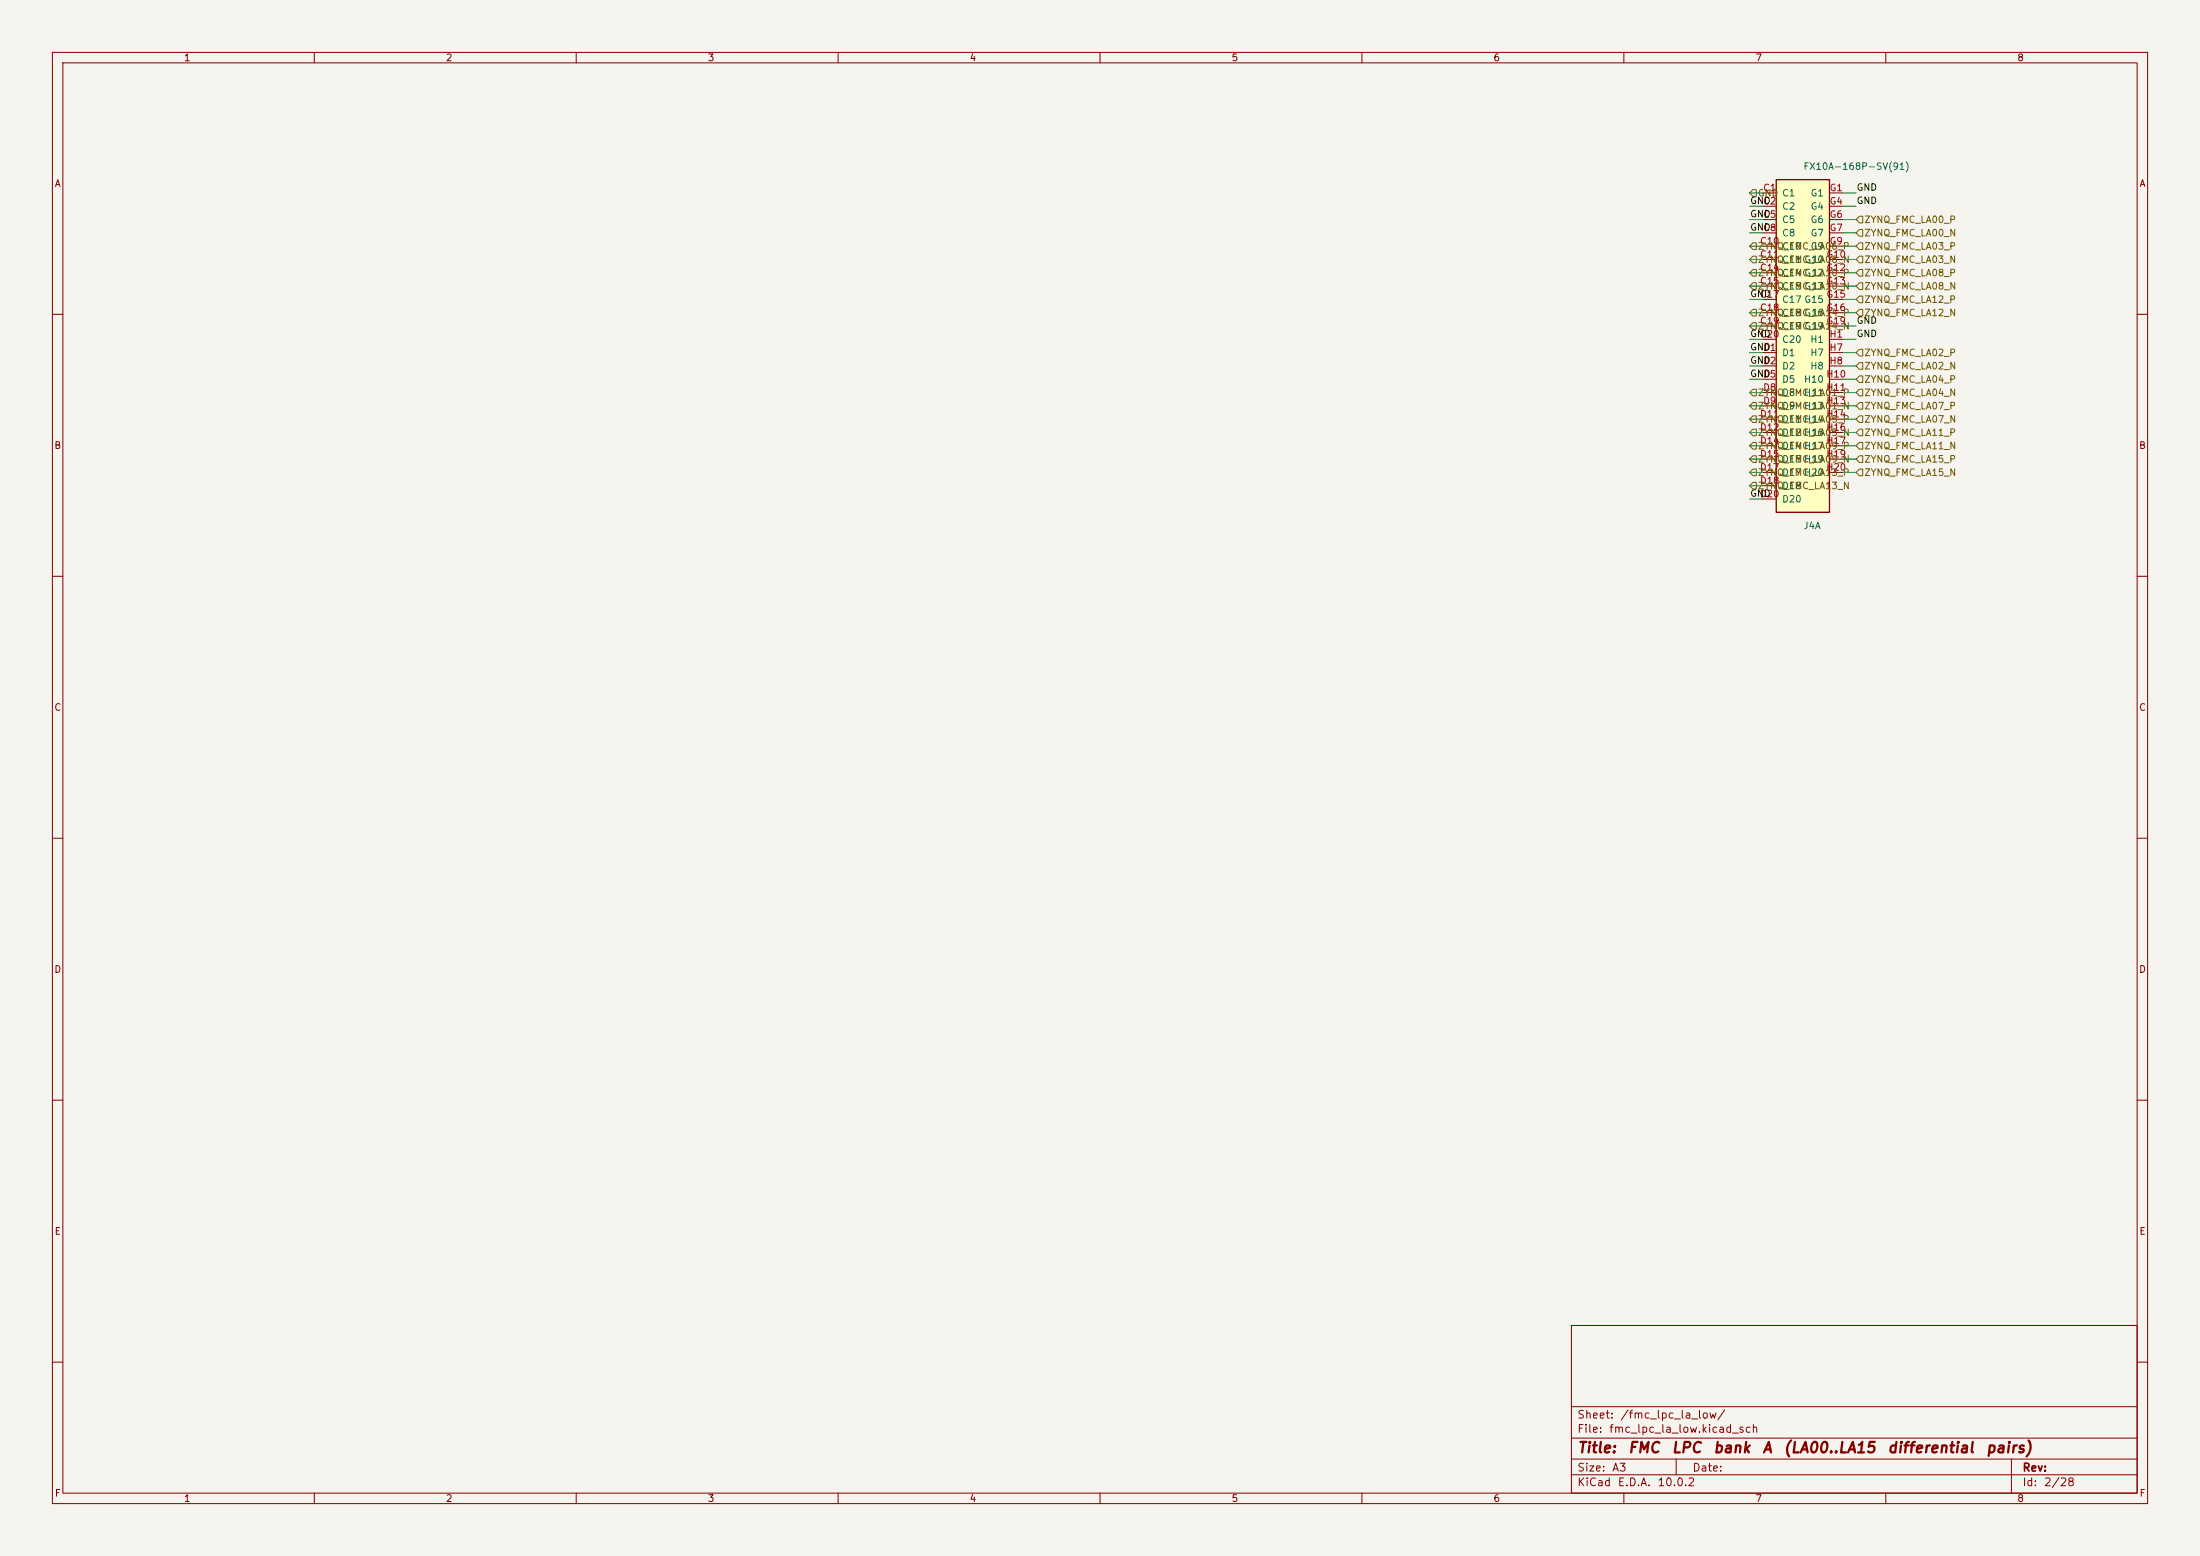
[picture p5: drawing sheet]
(kicad_sch
 (version 20250114)
 (generator "eeschema")
 (generator_version "9.0")
 (paper "A3")
 (title_block
  (title "FMC LPC bank A (LA00..LA15 differential pairs)"))
 (lib_symbols
  (symbol "FMC_LPC_LA_LOW:FMC_LPC_LA_LOW"
   (pin_numbers (hide no))
   (pin_names
    (offset 1.016) (hide no)) (exclude_from_sim yes) (in_bom yes) (on_board yes)
   (property "Reference" "J" (at 0 34.29 0) (effects (font (size 1.27 1.27))))
   (property "Value" "ASP-134604-01" (at 0 -34.29 0) (effects (font (size 1.27 1.27))))
   (property "Footprint" "Connector_Samtec:ASP-134604-01" (at 0 0 0) (effects (font (size 1.27 1.27)) hide))
   (symbol "FMC_LPC_LA_LOW_0_1"
    (rectangle (start -5.08 31.75) (end 5.08 -31.75) (stroke (width 0.254) (type default)) (fill (type background))))
   (symbol "FMC_LPC_LA_LOW_1_1"
    (pin passive line (at -7.62 29.21 0) (length 2.54) (name "C1" (effects (font (size 1.27 1.27)) (hide no))) (number "C1" (effects (font (size 1.27 1.27)))))
    (pin passive line (at -7.62 26.67 0) (length 2.54) (name "C2" (effects (font (size 1.27 1.27)) (hide no))) (number "C2" (effects (font (size 1.27 1.27)))))
    (pin passive line (at -7.62 24.13 0) (length 2.54) (name "C5" (effects (font (size 1.27 1.27)) (hide no))) (number "C5" (effects (font (size 1.27 1.27)))))
    (pin passive line (at -7.62 21.59 0) (length 2.54) (name "C8" (effects (font (size 1.27 1.27)) (hide no))) (number "C8" (effects (font (size 1.27 1.27)))))
    (pin passive line (at -7.62 19.05 0) (length 2.54) (name "C10" (effects (font (size 1.27 1.27)) (hide no))) (number "C10" (effects (font (size 1.27 1.27)))))
    (pin passive line (at -7.62 16.51 0) (length 2.54) (name "C11" (effects (font (size 1.27 1.27)) (hide no))) (number "C11" (effects (font (size 1.27 1.27)))))
    (pin passive line (at -7.62 13.97 0) (length 2.54) (name "C14" (effects (font (size 1.27 1.27)) (hide no))) (number "C14" (effects (font (size 1.27 1.27)))))
    (pin passive line (at -7.62 11.43 0) (length 2.54) (name "C15" (effects (font (size 1.27 1.27)) (hide no))) (number "C15" (effects (font (size 1.27 1.27)))))
    (pin passive line (at -7.62 8.89 0) (length 2.54) (name "C17" (effects (font (size 1.27 1.27)) (hide no))) (number "C17" (effects (font (size 1.27 1.27)))))
    (pin passive line (at -7.62 6.35 0) (length 2.54) (name "C18" (effects (font (size 1.27 1.27)) (hide no))) (number "C18" (effects (font (size 1.27 1.27)))))
    (pin passive line (at -7.62 3.81 0) (length 2.54) (name "C19" (effects (font (size 1.27 1.27)) (hide no))) (number "C19" (effects (font (size 1.27 1.27)))))
    (pin passive line (at -7.62 1.27 0) (length 2.54) (name "C20" (effects (font (size 1.27 1.27)) (hide no))) (number "C20" (effects (font (size 1.27 1.27)))))
    (pin passive line (at -7.62 -1.27 0) (length 2.54) (name "D1" (effects (font (size 1.27 1.27)) (hide no))) (number "D1" (effects (font (size 1.27 1.27)))))
    (pin passive line (at -7.62 -3.81 0) (length 2.54) (name "D2" (effects (font (size 1.27 1.27)) (hide no))) (number "D2" (effects (font (size 1.27 1.27)))))
    (pin passive line (at -7.62 -6.35 0) (length 2.54) (name "D5" (effects (font (size 1.27 1.27)) (hide no))) (number "D5" (effects (font (size 1.27 1.27)))))
    (pin passive line (at -7.62 -8.89 0) (length 2.54) (name "D8" (effects (font (size 1.27 1.27)) (hide no))) (number "D8" (effects (font (size 1.27 1.27)))))
    (pin passive line (at -7.62 -11.43 0) (length 2.54) (name "D9" (effects (font (size 1.27 1.27)) (hide no))) (number "D9" (effects (font (size 1.27 1.27)))))
    (pin passive line (at -7.62 -13.97 0) (length 2.54) (name "D11" (effects (font (size 1.27 1.27)) (hide no))) (number "D11" (effects (font (size 1.27 1.27)))))
    (pin passive line (at -7.62 -16.51 0) (length 2.54) (name "D12" (effects (font (size 1.27 1.27)) (hide no))) (number "D12" (effects (font (size 1.27 1.27)))))
    (pin passive line (at -7.62 -19.05 0) (length 2.54) (name "D14" (effects (font (size 1.27 1.27)) (hide no))) (number "D14" (effects (font (size 1.27 1.27)))))
    (pin passive line (at -7.62 -21.59 0) (length 2.54) (name "D15" (effects (font (size 1.27 1.27)) (hide no))) (number "D15" (effects (font (size 1.27 1.27)))))
    (pin passive line (at -7.62 -24.13 0) (length 2.54) (name "D17" (effects (font (size 1.27 1.27)) (hide no))) (number "D17" (effects (font (size 1.27 1.27)))))
    (pin passive line (at -7.62 -26.67 0) (length 2.54) (name "D18" (effects (font (size 1.27 1.27)) (hide no))) (number "D18" (effects (font (size 1.27 1.27)))))
    (pin passive line (at -7.62 -29.21 0) (length 2.54) (name "D20" (effects (font (size 1.27 1.27)) (hide no))) (number "D20" (effects (font (size 1.27 1.27)))))
    (pin passive line (at 7.62 29.21 180) (length 2.54) (name "G1" (effects (font (size 1.27 1.27)) (hide no))) (number "G1" (effects (font (size 1.27 1.27)))))
    (pin passive line (at 7.62 26.67 180) (length 2.54) (name "G4" (effects (font (size 1.27 1.27)) (hide no))) (number "G4" (effects (font (size 1.27 1.27)))))
    (pin passive line (at 7.62 24.13 180) (length 2.54) (name "G6" (effects (font (size 1.27 1.27)) (hide no))) (number "G6" (effects (font (size 1.27 1.27)))))
    (pin passive line (at 7.62 21.59 180) (length 2.54) (name "G7" (effects (font (size 1.27 1.27)) (hide no))) (number "G7" (effects (font (size 1.27 1.27)))))
    (pin passive line (at 7.62 19.05 180) (length 2.54) (name "G9" (effects (font (size 1.27 1.27)) (hide no))) (number "G9" (effects (font (size 1.27 1.27)))))
    (pin passive line (at 7.62 16.51 180) (length 2.54) (name "G10" (effects (font (size 1.27 1.27)) (hide no))) (number "G10" (effects (font (size 1.27 1.27)))))
    (pin passive line (at 7.62 13.97 180) (length 2.54) (name "G12" (effects (font (size 1.27 1.27)) (hide no))) (number "G12" (effects (font (size 1.27 1.27)))))
    (pin passive line (at 7.62 11.43 180) (length 2.54) (name "G13" (effects (font (size 1.27 1.27)) (hide no))) (number "G13" (effects (font (size 1.27 1.27)))))
    (pin passive line (at 7.62 8.89 180) (length 2.54) (name "G15" (effects (font (size 1.27 1.27)) (hide no))) (number "G15" (effects (font (size 1.27 1.27)))))
    (pin passive line (at 7.62 6.35 180) (length 2.54) (name "G16" (effects (font (size 1.27 1.27)) (hide no))) (number "G16" (effects (font (size 1.27 1.27)))))
    (pin passive line (at 7.62 3.81 180) (length 2.54) (name "G19" (effects (font (size 1.27 1.27)) (hide no))) (number "G19" (effects (font (size 1.27 1.27)))))
    (pin passive line (at 7.62 1.27 180) (length 2.54) (name "H1" (effects (font (size 1.27 1.27)) (hide no))) (number "H1" (effects (font (size 1.27 1.27)))))
    (pin passive line (at 7.62 -1.27 180) (length 2.54) (name "H7" (effects (font (size 1.27 1.27)) (hide no))) (number "H7" (effects (font (size 1.27 1.27)))))
    (pin passive line (at 7.62 -3.81 180) (length 2.54) (name "H8" (effects (font (size 1.27 1.27)) (hide no))) (number "H8" (effects (font (size 1.27 1.27)))))
    (pin passive line (at 7.62 -6.35 180) (length 2.54) (name "H10" (effects (font (size 1.27 1.27)) (hide no))) (number "H10" (effects (font (size 1.27 1.27)))))
    (pin passive line (at 7.62 -8.89 180) (length 2.54) (name "H11" (effects (font (size 1.27 1.27)) (hide no))) (number "H11" (effects (font (size 1.27 1.27)))))
    (pin passive line (at 7.62 -11.43 180) (length 2.54) (name "H13" (effects (font (size 1.27 1.27)) (hide no))) (number "H13" (effects (font (size 1.27 1.27)))))
    (pin passive line (at 7.62 -13.97 180) (length 2.54) (name "H14" (effects (font (size 1.27 1.27)) (hide no))) (number "H14" (effects (font (size 1.27 1.27)))))
    (pin passive line (at 7.62 -16.51 180) (length 2.54) (name "H16" (effects (font (size 1.27 1.27)) (hide no))) (number "H16" (effects (font (size 1.27 1.27)))))
    (pin passive line (at 7.62 -19.05 180) (length 2.54) (name "H17" (effects (font (size 1.27 1.27)) (hide no))) (number "H17" (effects (font (size 1.27 1.27)))))
    (pin passive line (at 7.62 -21.59 180) (length 2.54) (name "H19" (effects (font (size 1.27 1.27)) (hide no))) (number "H19" (effects (font (size 1.27 1.27)))))
    (pin passive line (at 7.62 -24.13 180) (length 2.54) (name "H20" (effects (font (size 1.27 1.27)) (hide no))) (number "H20" (effects (font (size 1.27 1.27))))))
   (embedded_fonts no)))
 (symbol
  (lib_id "FMC_LPC_LA_LOW:FMC_LPC_LA_LOW")
  (at 344.17 66.04 0)
  (unit 1)
  (exclude_from_sim no)
  (in_bom yes)
  (on_board yes)
  (dnp no)
  (fields_autoplaced no)
  (property "Reference" "J4A" (at 344.17 100.33 0.0000) (effects (font (size 1.27 1.27)) (justify left)))
  (property "Value" "FX10A-168P-SV(91)" (at 344.17 31.75 0.0000) (effects (font (size 1.27 1.27)) (justify left)))
  (property "Footprint" "Connector_FFC-FPC:FX10A-168P-SV1" (at 344.17 66.04 0.0000) (effects (font (size 1.27 1.27)) (hide yes)))
  (property "LCSC" "C6624664" (at 346.71 71.1199 0) (effects (hide yes) (font (size 1.27 1.27)) (justify left)))
  (property "Datasheet" "https://www.hirose.com/en/product/document?clcode=CL0681-2024-7-91&productname=FX10A-168P-SV(91)&series=FX10A" (at 344.17 66.04 0) (effects (hide yes) (font (size 1.27 1.27)) (hide yes)))
  (pin "C1")
  (pin "C2")
  (pin "C5")
  (pin "C8")
  (pin "C10")
  (pin "C11")
  (pin "C14")
  (pin "C15")
  (pin "C17")
  (pin "C18")
  (pin "C19")
  (pin "C20")
  (pin "D1")
  (pin "D2")
  (pin "D5")
  (pin "D8")
  (pin "D9")
  (pin "D11")
  (pin "D12")
  (pin "D14")
  (pin "D15")
  (pin "D17")
  (pin "D18")
  (pin "D20")
  (pin "G1")
  (pin "G4")
  (pin "G6")
  (pin "G7")
  (pin "G9")
  (pin "G10")
  (pin "G12")
  (pin "G13")
  (pin "G15")
  (pin "G16")
  (pin "G19")
  (pin "H1")
  (pin "H7")
  (pin "H8")
  (pin "H10")
  (pin "H11")
  (pin "H13")
  (pin "H14")
  (pin "H16")
  (pin "H17")
  (pin "H19")
  (pin "H20"))
 (wire
  (pts (xy 334.01 41.91) (xy 336.55 41.91))
  (stroke (width 0) (type default)))
 (wire
  (pts (xy 351.79 41.91) (xy 354.33 41.91))
  (stroke (width 0) (type default)))
 (wire
  (pts (xy 334.01 44.45) (xy 336.55 44.45))
  (stroke (width 0) (type default)))
 (wire
  (pts (xy 351.79 44.45) (xy 354.33 44.45))
  (stroke (width 0) (type default)))
 (wire
  (pts (xy 334.01 74.93) (xy 336.55 74.93))
  (stroke (width 0) (type default)))
 (wire
  (pts (xy 351.79 74.93) (xy 354.33 74.93))
  (stroke (width 0) (type default)))
 (wire
  (pts (xy 334.01 77.47) (xy 336.55 77.47))
  (stroke (width 0) (type default)))
 (wire
  (pts (xy 351.79 77.47) (xy 354.33 77.47))
  (stroke (width 0) (type default)))
 (wire
  (pts (xy 334.01 67.31) (xy 336.55 67.31))
  (stroke (width 0) (type default)))
 (wire
  (pts (xy 351.79 67.31) (xy 354.33 67.31))
  (stroke (width 0) (type default)))
 (wire
  (pts (xy 334.01 69.85) (xy 336.55 69.85))
  (stroke (width 0) (type default)))
 (wire
  (pts (xy 351.79 69.85) (xy 354.33 69.85))
  (stroke (width 0) (type default)))
 (wire
  (pts (xy 334.01 46.99) (xy 336.55 46.99))
  (stroke (width 0) (type default)))
 (wire
  (pts (xy 351.79 46.99) (xy 354.33 46.99))
  (stroke (width 0) (type default)))
 (wire
  (pts (xy 334.01 49.53) (xy 336.55 49.53))
  (stroke (width 0) (type default)))
 (wire
  (pts (xy 351.79 49.53) (xy 354.33 49.53))
  (stroke (width 0) (type default)))
 (wire
  (pts (xy 334.01 72.39) (xy 336.55 72.39))
  (stroke (width 0) (type default)))
 (wire
  (pts (xy 351.79 72.39) (xy 354.33 72.39))
  (stroke (width 0) (type default)))
 (wire
  (pts (xy 334.01 80.01) (xy 336.55 80.01))
  (stroke (width 0) (type default)))
 (wire
  (pts (xy 351.79 80.01) (xy 354.33 80.01))
  (stroke (width 0) (type default)))
 (wire
  (pts (xy 334.01 82.55) (xy 336.55 82.55))
  (stroke (width 0) (type default)))
 (wire
  (pts (xy 351.79 82.55) (xy 354.33 82.55))
  (stroke (width 0) (type default)))
 (wire
  (pts (xy 334.01 52.07) (xy 336.55 52.07))
  (stroke (width 0) (type default)))
 (wire
  (pts (xy 351.79 52.07) (xy 354.33 52.07))
  (stroke (width 0) (type default)))
 (wire
  (pts (xy 334.01 54.61) (xy 336.55 54.61))
  (stroke (width 0) (type default)))
 (wire
  (pts (xy 351.79 54.61) (xy 354.33 54.61))
  (stroke (width 0) (type default)))
 (wire
  (pts (xy 334.01 85.09) (xy 336.55 85.09))
  (stroke (width 0) (type default)))
 (wire
  (pts (xy 351.79 85.09) (xy 354.33 85.09))
  (stroke (width 0) (type default)))
 (wire
  (pts (xy 334.01 87.63) (xy 336.55 87.63))
  (stroke (width 0) (type default)))
 (wire
  (pts (xy 351.79 87.63) (xy 354.33 87.63))
  (stroke (width 0) (type default)))
 (wire
  (pts (xy 334.01 57.15) (xy 336.55 57.15))
  (stroke (width 0) (type default)))
 (wire
  (pts (xy 351.79 57.15) (xy 354.33 57.15))
  (stroke (width 0) (type default)))
 (wire
  (pts (xy 334.01 59.69) (xy 336.55 59.69))
  (stroke (width 0) (type default)))
 (wire
  (pts (xy 351.79 59.69) (xy 354.33 59.69))
  (stroke (width 0) (type default)))
 (wire
  (pts (xy 334.01 90.17) (xy 336.55 90.17))
  (stroke (width 0) (type default)))
 (wire
  (pts (xy 351.79 90.17) (xy 354.33 90.17))
  (stroke (width 0) (type default)))
 (wire
  (pts (xy 334.01 92.71) (xy 336.55 92.71))
  (stroke (width 0) (type default)))
 (wire
  (pts (xy 334.01 62.23) (xy 336.55 62.23))
  (stroke (width 0) (type default)))
 (wire
  (pts (xy 351.79 62.23) (xy 354.33 62.23))
  (stroke (width 0) (type default)))
 (wire
  (pts (xy 334.01 36.83) (xy 336.55 36.83))
  (stroke (width 0) (type default)))
 (wire
  (pts (xy 351.79 36.83) (xy 354.33 36.83))
  (stroke (width 0) (type default)))
 (wire
  (pts (xy 334.01 39.37) (xy 336.55 39.37))
  (stroke (width 0) (type default)))
 (wire
  (pts (xy 351.79 39.37) (xy 354.33 39.37))
  (stroke (width 0) (type default)))
 (wire
  (pts (xy 334.01 64.77) (xy 336.55 64.77))
  (stroke (width 0) (type default)))
 (wire
  (pts (xy 351.79 64.77) (xy 354.33 64.77))
  (stroke (width 0) (type default)))
 (wire
  (pts (xy 334.01 95.25) (xy 336.55 95.25))
  (stroke (width 0) (type default)))
 (label "GND"
  (at 334.01 39.37 180)
  (effects (font (size 1.27 1.27)) (justify left bottom)))
 (label "GND"
  (at 334.01 41.91 180)
  (effects (font (size 1.27 1.27)) (justify left bottom)))
 (label "GND"
  (at 334.01 44.45 180)
  (effects (font (size 1.27 1.27)) (justify left bottom)))
 (label "GND"
  (at 334.01 57.15 180)
  (effects (font (size 1.27 1.27)) (justify left bottom)))
 (label "GND"
  (at 334.01 64.77 180)
  (effects (font (size 1.27 1.27)) (justify left bottom)))
 (label "GND"
  (at 334.01 67.31 180)
  (effects (font (size 1.27 1.27)) (justify left bottom)))
 (label "GND"
  (at 334.01 69.85 180)
  (effects (font (size 1.27 1.27)) (justify left bottom)))
 (label "GND"
  (at 334.01 72.39 180)
  (effects (font (size 1.27 1.27)) (justify left bottom)))
 (label "GND"
  (at 334.01 95.25 180)
  (effects (font (size 1.27 1.27)) (justify left bottom)))
 (label "GND"
  (at 354.33 36.83 0.0000)
  (effects (font (size 1.27 1.27)) (justify left bottom)))
 (label "GND"
  (at 354.33 39.37 0.0000)
  (effects (font (size 1.27 1.27)) (justify left bottom)))
 (label "GND"
  (at 354.33 62.23 0.0000)
  (effects (font (size 1.27 1.27)) (justify left bottom)))
 (label "GND"
  (at 354.33 64.77 0.0000)
  (effects (font (size 1.27 1.27)) (justify left bottom)))
 (hierarchical_label "GND"
  (shape input)
  (at 334.01 36.83 180)
  (effects (font (size 1.27 1.27)) (justify left)))
 (hierarchical_label "ZYNQ_FMC_LA00_P"
  (shape input)
  (at 354.33 41.91 0.0000)
  (effects (font (size 1.27 1.27)) (justify left)))
 (hierarchical_label "ZYNQ_FMC_LA00_N"
  (shape input)
  (at 354.33 44.45 0.0000)
  (effects (font (size 1.27 1.27)) (justify left)))
 (hierarchical_label "ZYNQ_FMC_LA01_P"
  (shape input)
  (at 334.01 74.93 180)
  (effects (font (size 1.27 1.27)) (justify left)))
 (hierarchical_label "ZYNQ_FMC_LA01_N"
  (shape input)
  (at 334.01 77.47 180)
  (effects (font (size 1.27 1.27)) (justify left)))
 (hierarchical_label "ZYNQ_FMC_LA02_P"
  (shape input)
  (at 354.33 67.31 0.0000)
  (effects (font (size 1.27 1.27)) (justify left)))
 (hierarchical_label "ZYNQ_FMC_LA02_N"
  (shape input)
  (at 354.33 69.85 0.0000)
  (effects (font (size 1.27 1.27)) (justify left)))
 (hierarchical_label "ZYNQ_FMC_LA03_P"
  (shape input)
  (at 354.33 46.99 0.0000)
  (effects (font (size 1.27 1.27)) (justify left)))
 (hierarchical_label "ZYNQ_FMC_LA03_N"
  (shape input)
  (at 354.33 49.53 0.0000)
  (effects (font (size 1.27 1.27)) (justify left)))
 (hierarchical_label "ZYNQ_FMC_LA04_P"
  (shape input)
  (at 354.33 72.39 0.0000)
  (effects (font (size 1.27 1.27)) (justify left)))
 (hierarchical_label "ZYNQ_FMC_LA04_N"
  (shape input)
  (at 354.33 74.93 0.0000)
  (effects (font (size 1.27 1.27)) (justify left)))
 (hierarchical_label "ZYNQ_FMC_LA05_P"
  (shape input)
  (at 334.01 80.01 180)
  (effects (font (size 1.27 1.27)) (justify left)))
 (hierarchical_label "ZYNQ_FMC_LA05_N"
  (shape input)
  (at 334.01 82.55 180)
  (effects (font (size 1.27 1.27)) (justify left)))
 (hierarchical_label "ZYNQ_FMC_LA06_P"
  (shape input)
  (at 334.01 46.99 180)
  (effects (font (size 1.27 1.27)) (justify left)))
 (hierarchical_label "ZYNQ_FMC_LA06_N"
  (shape input)
  (at 334.01 49.53 180)
  (effects (font (size 1.27 1.27)) (justify left)))
 (hierarchical_label "ZYNQ_FMC_LA07_P"
  (shape input)
  (at 354.33 77.47 0.0000)
  (effects (font (size 1.27 1.27)) (justify left)))
 (hierarchical_label "ZYNQ_FMC_LA07_N"
  (shape input)
  (at 354.33 80.01 0.0000)
  (effects (font (size 1.27 1.27)) (justify left)))
 (hierarchical_label "ZYNQ_FMC_LA08_P"
  (shape input)
  (at 354.33 52.07 0.0000)
  (effects (font (size 1.27 1.27)) (justify left)))
 (hierarchical_label "ZYNQ_FMC_LA08_N"
  (shape input)
  (at 354.33 54.61 0.0000)
  (effects (font (size 1.27 1.27)) (justify left)))
 (hierarchical_label "ZYNQ_FMC_LA09_P"
  (shape input)
  (at 334.01 85.09 180)
  (effects (font (size 1.27 1.27)) (justify left)))
 (hierarchical_label "ZYNQ_FMC_LA09_N"
  (shape input)
  (at 334.01 87.63 180)
  (effects (font (size 1.27 1.27)) (justify left)))
 (hierarchical_label "ZYNQ_FMC_LA10_P"
  (shape input)
  (at 334.01 52.07 180)
  (effects (font (size 1.27 1.27)) (justify left)))
 (hierarchical_label "ZYNQ_FMC_LA10_N"
  (shape input)
  (at 334.01 54.61 180)
  (effects (font (size 1.27 1.27)) (justify left)))
 (hierarchical_label "ZYNQ_FMC_LA11_P"
  (shape input)
  (at 354.33 82.55 0.0000)
  (effects (font (size 1.27 1.27)) (justify left)))
 (hierarchical_label "ZYNQ_FMC_LA11_N"
  (shape input)
  (at 354.33 85.09 0.0000)
  (effects (font (size 1.27 1.27)) (justify left)))
 (hierarchical_label "ZYNQ_FMC_LA12_P"
  (shape input)
  (at 354.33 57.15 0.0000)
  (effects (font (size 1.27 1.27)) (justify left)))
 (hierarchical_label "ZYNQ_FMC_LA12_N"
  (shape input)
  (at 354.33 59.69 0.0000)
  (effects (font (size 1.27 1.27)) (justify left)))
 (hierarchical_label "ZYNQ_FMC_LA13_P"
  (shape input)
  (at 334.01 90.17 180)
  (effects (font (size 1.27 1.27)) (justify left)))
 (hierarchical_label "ZYNQ_FMC_LA13_N"
  (shape input)
  (at 334.01 92.71 180)
  (effects (font (size 1.27 1.27)) (justify left)))
 (hierarchical_label "ZYNQ_FMC_LA14_P"
  (shape input)
  (at 334.01 59.69 180)
  (effects (font (size 1.27 1.27)) (justify left)))
 (hierarchical_label "ZYNQ_FMC_LA14_N"
  (shape input)
  (at 334.01 62.23 180)
  (effects (font (size 1.27 1.27)) (justify left)))
 (hierarchical_label "ZYNQ_FMC_LA15_P"
  (shape input)
  (at 354.33 87.63 0.0000)
  (effects (font (size 1.27 1.27)) (justify left)))
 (hierarchical_label "ZYNQ_FMC_LA15_N"
  (shape input)
  (at 354.33 90.17 0.0000)
  (effects (font (size 1.27 1.27)) (justify left)))
 (sheet_instances
  (path ""
   (page "1")))
 (embedded_fonts no))
